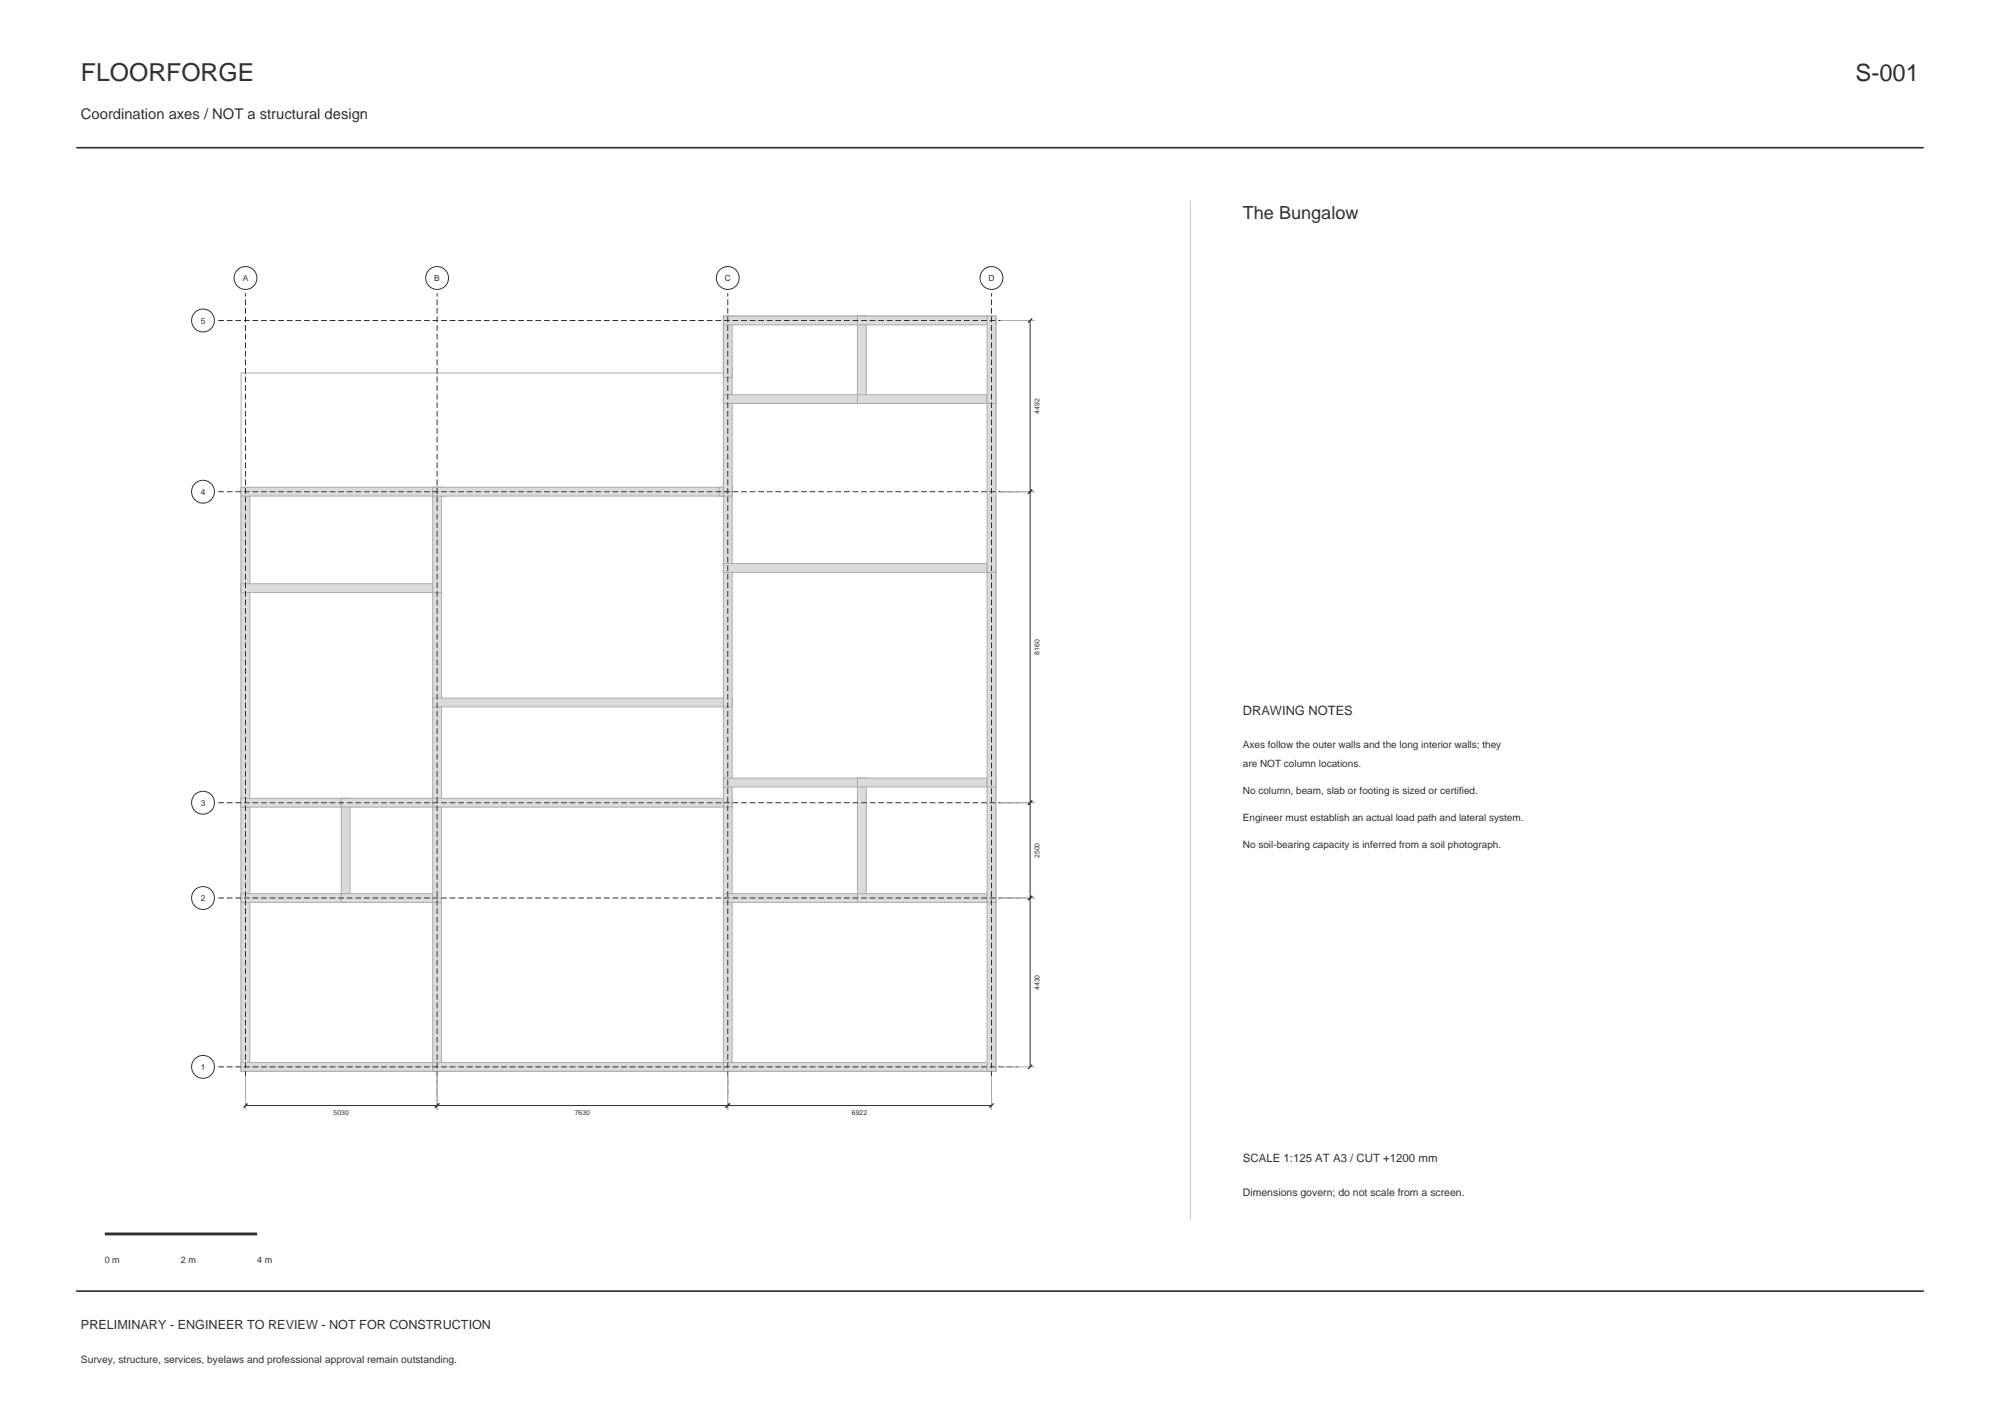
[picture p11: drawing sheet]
<svg xmlns="http://www.w3.org/2000/svg" width="420mm" height="297mm" viewBox="0 0 420 297" stroke-linecap="round" stroke-linejoin="round" font-family="sans-serif">
<path d="M16 31h388M16 271h388" fill="none" stroke="#25372f" stroke-width=".35"/>
<path d="M50.6 78.3h101.3v-11.9h57.2v158.4h-158.5z" fill="none" stroke="#a8afa4" stroke-width=".21"/>
<g fill="#d9ddd6" stroke="#a8afa4" stroke-width=".21">
<path d="M50.6 187.6h1.9v37.2h-1.9z" fill-rule="evenodd"/>
<path d="M50.6 223h42.1v1.8h-42.1z" fill-rule="evenodd"/>
<path d="M50.6 167.6h1.9v21.8h-1.9z" fill-rule="evenodd"/>
<path d="M50.6 187.6h22.9v1.8h-22.9z" fill-rule="evenodd"/>
<path d="M50.6 122.5h1.9v46.9h-1.9z" fill-rule="evenodd"/>
<path d="M50.6 167.6h22.9v1.8h-22.9z" fill-rule="evenodd"/>
<path d="M50.6 102.3h1.9v22.1h-1.9z" fill-rule="evenodd"/>
<path d="M50.6 122.5h42.1v1.9h-42.1z" fill-rule="evenodd"/>
<path d="M50.6 102.3h42.1v1.8h-42.1z" fill-rule="evenodd"/>
<path d="M71.7 167.6h1.8v21.8h-1.8z" fill-rule="evenodd"/>
<path d="M71.7 187.6h21v1.8h-21z" fill-rule="evenodd"/>
<path d="M71.7 167.6h21v1.8h-21z" fill-rule="evenodd"/>
<path d="M90.9 187.6h1.8v37.2h-1.8z" fill-rule="evenodd"/>
<path d="M90.9 223h62.9v1.8h-62.9z" fill-rule="evenodd"/>
<path d="M90.9 167.6h1.8v21.8h-1.8z" fill-rule="evenodd"/>
<path d="M90.9 146.5h1.8v22.9h-1.8z" fill-rule="evenodd"/>
<path d="M90.9 167.6h62.9v1.8h-62.9z" fill-rule="evenodd"/>
<path d="M90.9 122.5h1.8v25.9h-1.8z" fill-rule="evenodd"/>
<path d="M90.9 146.5h62.9v1.9h-62.9z" fill-rule="evenodd"/>
<path d="M90.9 102.3h1.8v22.1h-1.8z" fill-rule="evenodd"/>
<path d="M90.9 102.3h2.7v1.8h-2.7z" fill-rule="evenodd"/>
<path d="M91.8 102.3h61v1.8h-61z" fill-rule="evenodd"/>
<path d="M151 102.3h2.8v1.8h-2.8z" fill-rule="evenodd"/>
<path d="M151.9 187.6h1.9v37.2h-1.9z" fill-rule="evenodd"/>
<path d="M151.9 223h57.2v1.8h-57.2z" fill-rule="evenodd"/>
<path d="M151.9 167.6h1.9v21.8h-1.9z" fill-rule="evenodd"/>
<path d="M151.9 187.6h30v1.8h-30z" fill-rule="evenodd"/>
<path d="M151.9 163.3h1.9v6.1h-1.9z" fill-rule="evenodd"/>
<path d="M151.9 146.5h1.9v18.7h-1.9z" fill-rule="evenodd"/>
<path d="M151.9 163.3h30v1.9h-30z" fill-rule="evenodd"/>
<path d="M151.9 118.3h1.9v30.1h-1.9z" fill-rule="evenodd"/>
<path d="M151.9 102.3h1.9v17.8h-1.9z" fill-rule="evenodd"/>
<path d="M151.9 118.3h57.2v1.8h-57.2z" fill-rule="evenodd"/>
<path d="M151.9 101.4h1.9v2.7h-1.9z" fill-rule="evenodd"/>
<path d="M151.9 82.8h1.9v20.4h-1.9z" fill-rule="evenodd"/>
<path d="M151.9 77.4h1.9v7.3h-1.9z" fill-rule="evenodd"/>
<path d="M151.9 66.4h1.9v12.8h-1.9z" fill-rule="evenodd"/>
<path d="M151.9 82.8h30v1.9h-30z" fill-rule="evenodd"/>
<path d="M151.9 66.4h30v1.8h-30z" fill-rule="evenodd"/>
<path d="M180.1 163.3h1.8v26.1h-1.8z" fill-rule="evenodd"/>
<path d="M180.1 187.6h29v1.8h-29z" fill-rule="evenodd"/>
<path d="M180.1 163.3h29v1.9h-29z" fill-rule="evenodd"/>
<path d="M180.1 66.4h1.8v18.3h-1.8z" fill-rule="evenodd"/>
<path d="M180.1 82.8h29v1.9h-29z" fill-rule="evenodd"/>
<path d="M180.1 66.4h29v1.8h-29z" fill-rule="evenodd"/>
<path d="M207.3 187.6h1.8v37.2h-1.8z" fill-rule="evenodd"/>
<path d="M207.3 163.3h1.8v26.1h-1.8z" fill-rule="evenodd"/>
<path d="M207.3 118.3h1.8v46.9h-1.8z" fill-rule="evenodd"/>
<path d="M207.3 82.8h1.8v37.3h-1.8z" fill-rule="evenodd"/>
<path d="M207.3 66.4h1.8v18.3h-1.8z" fill-rule="evenodd"/>
</g>
<path d="M45.8 67.3h168.1M45.8 103.2h168.1M45.8 168.5h168.1M45.8 188.5h168.1M45.8 223.9h168.1M51.6 229.6v-168M91.8 229.6v-168M152.8 229.6v-168M208.2 229.6v-168" fill="none" stroke="#25372f" stroke-width=".21" stroke-dasharray="1.2 .6" stroke-linecap="butt"/>
<g fill="none" stroke="#25372f" stroke-width=".21">
<path d="M216.3 67.3v156.6M51.6 232h156.6"/>
<circle cx="51.6" cy="58.4" r="2.4"/>
<circle cx="91.8" cy="58.4" r="2.4"/>
<circle cx="152.8" cy="58.4" r="2.4"/>
<circle cx="208.2" cy="58.4" r="2.4"/>
<circle cx="42.6" cy="67.3" r="2.4"/>
<circle cx="42.6" cy="103.2" r="2.4"/>
<circle cx="42.6" cy="168.5" r="2.4"/>
<circle cx="42.6" cy="188.5" r="2.4"/>
<circle cx="42.6" cy="223.9" r="2.4"/>
</g>
<path d="M210.1 67.3h7.2M210.1 103.2h7.2M210.1 168.5h7.2M210.1 188.5h7.2M51.6 225.8v7.2M91.8 225.8v7.2M152.8 225.8v7.2M208.2 225.8v7.2M210.1 223.9h7.2" fill="none" stroke="#a8afa4" stroke-width=".21"/>
<path d="M216.8 66.8l-.9 .9M216.8 102.8l-.9 .8M216.8 168l-.9 .9M216.8 188l-.9 .9M52 231.6l-.9 .9M92.2 231.6l-.8 .9M153.3 231.6l-.9 .9M208.6 231.6l-.8 .9M216.8 223.5l-.9 .9" fill="none" stroke="#25372f" stroke-width=".28"/>
<path d="M250 42v214" fill="none" stroke="#c9d0c7" stroke-width=".21"/>
<path d="M22 259h32" fill="none" stroke="#25372f" stroke-width=".6"/>
<text font-size="5.2" fill="#25372f" x="17" y="17">FLOORFORGE</text>
<text font-size="5" fill="#25372f" x="389.7" y="17">S-001</text>
<text font-size="3.8" fill="#25372f" x="261" y="46">The Bungalow</text>
<text font-size="3.1" fill="#25372f" x="17" y="25">Coordination axes / NOT a structural design</text>
<text font-size="2.7" fill="#25372f" x="261" y="150">DRAWING NOTES</text>
<text font-size="2.6" fill="#25372f" x="17" y="279">PRELIMINARY - ENGINEER TO REVIEW - NOT FOR CONSTRUCTION</text>
<text font-size="2.4" fill="#25372f" x="261" y="244">SCALE 1:125 AT A3 / CUT +1200 mm</text>
<text font-size="2.2" fill="#25372f" x="261" y="251">Dimensions govern; do not scale from a screen.</text>
<g font-size="2.1" fill="#25372f">
<text x="261" y="157">Axes follow the outer walls and the long interior walls; they</text>
<text x="261" y="160.9">are NOT column locations.</text>
<text x="261" y="166.6">No column, beam, slab or footing is sized or certified.</text>
<text x="261" y="172.3">Engineer must establish an actual load path and lateral system.</text>
<text x="261" y="178">No soil-bearing capacity is inferred from a soil photograph.</text>
<text x="17" y="286">Survey, structure, services, byelaws and professional approval remain outstanding.</text>
</g>
<g font-size="1.9" fill="#25372f">
<text x="22" y="265">0 m</text>
<text x="38" y="265">2 m</text>
<text x="54" y="265">4 m</text>
</g>
<g font-size="1.8" fill="#25372f">
<text x="51" y="59.1">A</text>
<text x="91.2" y="59.1">B</text>
<text x="152.2" y="59.1">C</text>
<text x="207.6" y="59.1">D</text>
<text x="42.1" y="68">5</text>
<text x="42.1" y="103.9">4</text>
<text x="42.1" y="169.2">3</text>
<text x="42.1" y="189.2">2</text>
<text x="42.1" y="224.6">1</text>
</g>
<g font-size="1.4" fill="#25372f">
<text x="218.3" y="86.9" transform="rotate(-90 218.3 86.9)">4492</text>
<text x="218.3" y="137.5" transform="rotate(-90 218.3 137.5)">8160</text>
<text x="218.3" y="180.1" transform="rotate(-90 218.3 180.1)">2500</text>
<text x="218.3" y="207.8" transform="rotate(-90 218.3 207.8)">4430</text>
<text x="70.1" y="234">5030</text>
<text x="120.7" y="234">7630</text>
<text x="178.9" y="234">6922</text>
</g>
</svg>
